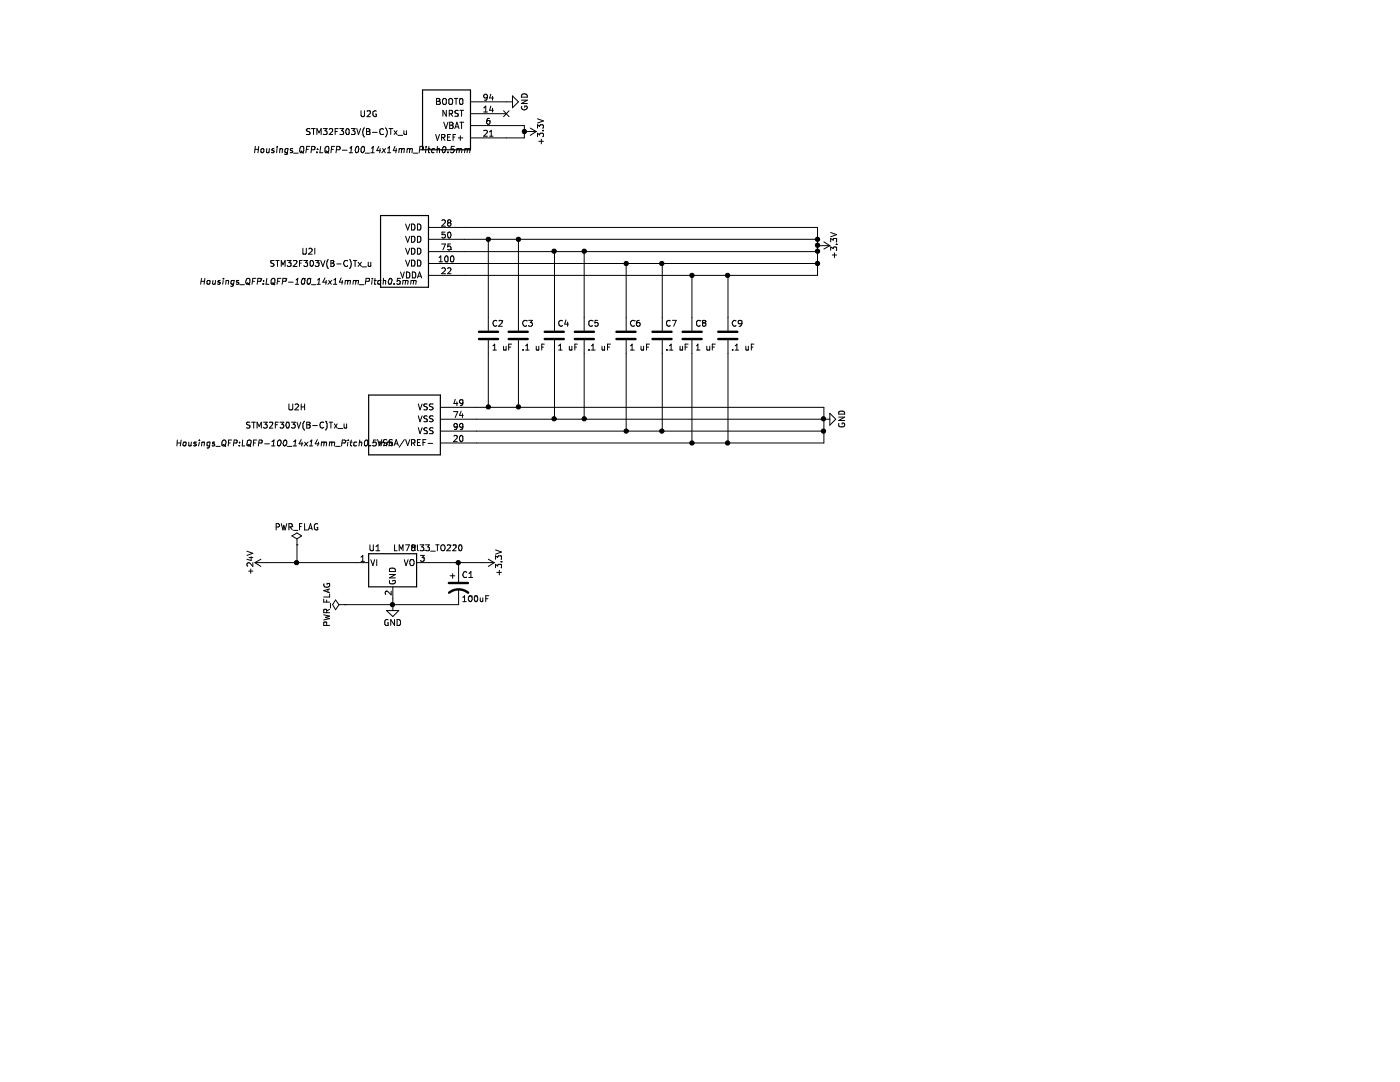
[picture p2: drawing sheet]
EESchema Schematic File Version 4
LIBS:Helios-cache
EELAYER 26 0
EELAYER END
$Descr A4 11693 8268
encoding utf-8
Sheet 2 14
Title ""
Date ""
Rev ""
Comp ""
Comment1 ""
Comment2 ""
Comment3 ""
Comment4 ""
$EndDescr
$Comp
L stm32:STM32F303V(B-C)Tx_u U2
U 8 1
P 3050 3600
F 0 "U2" H 2150 3800 50  0000 C CNN
F 1 "STM32F303V(B-C)Tx_u" H 2150 3650 50  0000 C CNN
F 2 "Housings_QFP:LQFP-100_14x14mm_Pitch0.5mm" H 2050 3500 50  0000 C CIN
F 3 "" H 3050 3600 50  0000 C CNN
	8    3050 3600
	1    0    0    -1  
$EndComp
$Comp
L stm32:STM32F303V(B-C)Tx_u U2
U 9 1
P 3050 2100
F 0 "U2" H 2250 2100 50  0000 C CNN
F 1 "STM32F303V(B-C)Tx_u" H 2350 2000 50  0000 C CNN
F 2 "Housings_QFP:LQFP-100_14x14mm_Pitch0.5mm" H 2250 1850 50  0000 C CIN
F 3 "" H 3050 2100 50  0000 C CNN
	9    3050 2100
	1    0    0    -1  
$EndComp
$Comp
L stm32:STM32F303V(B-C)Tx_u U2
U 7 1
P 3400 1050
F 0 "U2" H 2750 1150 50  0000 C CNN
F 1 "STM32F303V(B-C)Tx_u" H 2650 1000 50  0000 C CNN
F 2 "Housings_QFP:LQFP-100_14x14mm_Pitch0.5mm" H 2700 850 50  0000 C CIN
F 3 "" H 3400 1050 50  0000 C CNN
	7    3400 1050
	1    0    0    -1  
$EndComp
$Comp
L power1:GND #PWR08
U 1 1
P 3900 850
F 0 "#PWR08" H 3900 600 50  0001 C CNN
F 1 "GND" H 3900 700 50  0000 C CNN
F 2 "" H 3900 850 50  0001 C CNN
F 3 "" H 3900 850 50  0001 C CNN
	1    3900 850 
	0    -1   -1   0   
$EndComp
$Comp
L power1:GND #PWR09
U 1 1
P 6550 3500
F 0 "#PWR09" H 6550 3250 50  0001 C CNN
F 1 "GND" H 6550 3350 50  0000 C CNN
F 2 "" H 6550 3500 50  0001 C CNN
F 3 "" H 6550 3500 50  0001 C CNN
	1    6550 3500
	0    -1   -1   0   
$EndComp
Wire Wire Line
	3650 3400 3750 3400
Wire Wire Line
	6550 3400 6550 3500
Wire Wire Line
	3650 3500 4300 3500
Wire Wire Line
	3650 3600 4900 3600
Connection ~ 6550 3500
Wire Wire Line
	6550 3700 5750 3700
Connection ~ 6550 3600
$Comp
L power1:+3.3V #PWR010
U 1 1
P 6500 2050
F 0 "#PWR010" H 6500 1900 50  0001 C CNN
F 1 "+3.3V" H 6500 2190 50  0000 C CNN
F 2 "" H 6500 2050 50  0001 C CNN
F 3 "" H 6500 2050 50  0001 C CNN
	1    6500 2050
	0    1    1    0   
$EndComp
Wire Wire Line
	3550 1900 6500 1900
Wire Wire Line
	6500 1900 6500 2000
Wire Wire Line
	3550 2000 3750 2000
Connection ~ 6500 2000
Wire Wire Line
	3550 2100 4300 2100
Connection ~ 6500 2050
Wire Wire Line
	3550 2200 4900 2200
Connection ~ 6500 2100
Wire Wire Line
	6500 2300 5750 2300
Connection ~ 6500 2200
NoConn ~ 3900 950 
$Comp
L power1:+3.3V #PWR011
U 1 1
P 4050 1100
F 0 "#PWR011" H 4050 950 50  0001 C CNN
F 1 "+3.3V" H 4050 1240 50  0000 C CNN
F 2 "" H 4050 1100 50  0001 C CNN
F 3 "" H 4050 1100 50  0001 C CNN
	1    4050 1100
	0    1    1    0   
$EndComp
Wire Wire Line
	3900 1050 4050 1050
Wire Wire Line
	4050 1050 4050 1100
Wire Wire Line
	4050 1150 3900 1150
Connection ~ 4050 1100
$Comp
L power1:+24V #PWR012
U 1 1
P 1900 4700
F 0 "#PWR012" H 1900 4550 50  0001 C CNN
F 1 "+24V" H 1900 4840 50  0000 C CNN
F 2 "" H 1900 4700 50  0001 C CNN
F 3 "" H 1900 4700 50  0001 C CNN
	1    1900 4700
	0    -1   -1   0   
$EndComp
$Comp
L regul:LM7812_TO220 U1
U 1 1
P 2950 4700
F 0 "U1" H 2800 4825 50  0000 C CNN
F 1 "LM78l33_TO220" H 2950 4825 50  0000 L CNN
F 2 "TO_SOT_Packages_THT:TO-220_Neutral123_Vertical" H 2950 4925 50  0001 C CIN
F 3 "" H 2950 4650 50  0001 C CNN
	1    2950 4700
	1    0    0    -1  
$EndComp
$Comp
L power1:+3.3V #PWR013
U 1 1
P 3700 4700
F 0 "#PWR013" H 3700 4550 50  0001 C CNN
F 1 "+3.3V" H 3700 4840 50  0000 C CNN
F 2 "" H 3700 4700 50  0001 C CNN
F 3 "" H 3700 4700 50  0001 C CNN
	1    3700 4700
	0    1    1    0   
$EndComp
Wire Wire Line
	3250 4700 3500 4700
Wire Wire Line
	1900 4700 2150 4700
$Comp
L power1:GND #PWR014
U 1 1
P 2950 5050
F 0 "#PWR014" H 2950 4800 50  0001 C CNN
F 1 "GND" H 2950 4900 50  0000 C CNN
F 2 "" H 2950 5050 50  0001 C CNN
F 3 "" H 2950 5050 50  0001 C CNN
	1    2950 5050
	1    0    0    -1  
$EndComp
$Comp
L device:CP1 C1
U 1 1
P 3500 4900
F 0 "C1" H 3525 5000 50  0000 L CNN
F 1 "100uF" H 3525 4800 50  0000 L CNN
F 2 "Capacitor_SMD:CP_Elec_6.3x7.7" H 3500 4900 50  0001 C CNN
F 3 "" H 3500 4900 50  0001 C CNN
	1    3500 4900
	1    0    0    -1  
$EndComp
Wire Wire Line
	3500 4700 3500 4750
Connection ~ 3500 4700
Wire Wire Line
	2550 5050 2950 5050
Wire Wire Line
	2950 5000 2950 5050
$Comp
L device:C C2
U 1 1
P 3750 2800
F 0 "C2" H 3775 2900 50  0000 L CNN
F 1 "1 uF" H 3775 2700 50  0000 L CNN
F 2 "Capacitor_SMD:C_1206_3216Metric" H 3788 2650 50  0001 C CNN
F 3 "" H 3750 2800 50  0001 C CNN
	1    3750 2800
	1    0    0    -1  
$EndComp
$Comp
L device:C C3
U 1 1
P 4000 2800
F 0 "C3" H 4025 2900 50  0000 L CNN
F 1 ".1 uF" H 4025 2700 50  0000 L CNN
F 2 "Capacitor_SMD:C_1206_3216Metric" H 4038 2650 50  0001 C CNN
F 3 "" H 4000 2800 50  0001 C CNN
	1    4000 2800
	1    0    0    -1  
$EndComp
$Comp
L device:C C4
U 1 1
P 4300 2800
F 0 "C4" H 4325 2900 50  0000 L CNN
F 1 "1 uF" H 4325 2700 50  0000 L CNN
F 2 "Capacitor_SMD:C_1206_3216Metric" H 4338 2650 50  0001 C CNN
F 3 "" H 4300 2800 50  0001 C CNN
	1    4300 2800
	1    0    0    -1  
$EndComp
$Comp
L device:C C5
U 1 1
P 4550 2800
F 0 "C5" H 4575 2900 50  0000 L CNN
F 1 ".1 uF" H 4575 2700 50  0000 L CNN
F 2 "Capacitor_SMD:C_1206_3216Metric" H 4588 2650 50  0001 C CNN
F 3 "" H 4550 2800 50  0001 C CNN
	1    4550 2800
	1    0    0    -1  
$EndComp
$Comp
L device:C C6
U 1 1
P 4900 2800
F 0 "C6" H 4925 2900 50  0000 L CNN
F 1 "1 uF" H 4925 2700 50  0000 L CNN
F 2 "Capacitor_SMD:C_1206_3216Metric" H 4938 2650 50  0001 C CNN
F 3 "" H 4900 2800 50  0001 C CNN
	1    4900 2800
	1    0    0    -1  
$EndComp
$Comp
L device:C C7
U 1 1
P 5200 2800
F 0 "C7" H 5225 2900 50  0000 L CNN
F 1 ".1 uF" H 5225 2700 50  0000 L CNN
F 2 "Capacitor_SMD:C_1206_3216Metric" H 5238 2650 50  0001 C CNN
F 3 "" H 5200 2800 50  0001 C CNN
	1    5200 2800
	1    0    0    -1  
$EndComp
$Comp
L device:C C8
U 1 1
P 5450 2800
F 0 "C8" H 5475 2900 50  0000 L CNN
F 1 "1 uF" H 5475 2700 50  0000 L CNN
F 2 "Capacitor_SMD:C_1206_3216Metric" H 5488 2650 50  0001 C CNN
F 3 "" H 5450 2800 50  0001 C CNN
	1    5450 2800
	1    0    0    -1  
$EndComp
$Comp
L device:C C9
U 1 1
P 5750 2800
F 0 "C9" H 5775 2900 50  0000 L CNN
F 1 ".1 uF" H 5775 2700 50  0000 L CNN
F 2 "Capacitor_SMD:C_1206_3216Metric" H 5788 2650 50  0001 C CNN
F 3 "" H 5750 2800 50  0001 C CNN
	1    5750 2800
	1    0    0    -1  
$EndComp
Wire Wire Line
	3750 2650 3750 2000
Connection ~ 3750 2000
Wire Wire Line
	3750 2950 3750 3400
Connection ~ 3750 3400
Wire Wire Line
	4000 2650 4000 2000
Connection ~ 4000 2000
Wire Wire Line
	4000 2950 4000 3400
Connection ~ 4000 3400
Wire Wire Line
	4300 2650 4300 2100
Connection ~ 4300 2100
Wire Wire Line
	4300 2950 4300 3500
Connection ~ 4300 3500
Wire Wire Line
	4550 2650 4550 2100
Connection ~ 4550 2100
Wire Wire Line
	4550 2950 4550 3500
Connection ~ 4550 3500
Wire Wire Line
	4900 2650 4900 2200
Connection ~ 4900 2200
Wire Wire Line
	4900 2950 4900 3600
Connection ~ 4900 3600
Wire Wire Line
	5200 2650 5200 2200
Connection ~ 5200 2200
Wire Wire Line
	5200 2950 5200 3600
Connection ~ 5200 3600
Wire Wire Line
	5450 2650 5450 2300
Connection ~ 5450 2300
Wire Wire Line
	5450 2950 5450 3700
Connection ~ 5450 3700
Wire Wire Line
	5750 2650 5750 2300
Connection ~ 5750 2300
Wire Wire Line
	5750 2950 5750 3700
Connection ~ 5750 3700
$Comp
L power1:PWR_FLAG #FLG015
U 1 1
P 2150 4550
F 0 "#FLG015" H 2150 4625 50  0001 C CNN
F 1 "PWR_FLAG" H 2150 4700 50  0000 C CNN
F 2 "" H 2150 4550 50  0001 C CNN
F 3 "" H 2150 4550 50  0001 C CNN
	1    2150 4550
	1    0    0    -1  
$EndComp
Wire Wire Line
	2150 4550 2150 4700
Connection ~ 2150 4700
$Comp
L power1:PWR_FLAG #FLG016
U 1 1
P 2550 5050
F 0 "#FLG016" H 2550 5125 50  0001 C CNN
F 1 "PWR_FLAG" H 2550 5200 50  0000 C CNN
F 2 "" H 2550 5050 50  0001 C CNN
F 3 "" H 2550 5050 50  0001 C CNN
	1    2550 5050
	0    -1   -1   0   
$EndComp
Connection ~ 2950 5050
Wire Wire Line
	6550 3500 6550 3600
Wire Wire Line
	6550 3600 6550 3700
Wire Wire Line
	6500 2000 6500 2050
Wire Wire Line
	6500 2050 6500 2100
Wire Wire Line
	6500 2100 6500 2200
Wire Wire Line
	6500 2200 6500 2300
Wire Wire Line
	4050 1100 4050 1150
Wire Wire Line
	3500 4700 3700 4700
Wire Wire Line
	3750 2000 4000 2000
Wire Wire Line
	3750 3400 4000 3400
Wire Wire Line
	4000 2000 6500 2000
Wire Wire Line
	4000 3400 6550 3400
Wire Wire Line
	4300 2100 4550 2100
Wire Wire Line
	4300 3500 4550 3500
Wire Wire Line
	4550 2100 6500 2100
Wire Wire Line
	4550 3500 6550 3500
Wire Wire Line
	4900 2200 5200 2200
Wire Wire Line
	4900 3600 5200 3600
Wire Wire Line
	5200 2200 6500 2200
Wire Wire Line
	5200 3600 6550 3600
Wire Wire Line
	5450 2300 3550 2300
Wire Wire Line
	5450 3700 3650 3700
Wire Wire Line
	5750 2300 5450 2300
Wire Wire Line
	5750 3700 5450 3700
Wire Wire Line
	2150 4700 2650 4700
Wire Wire Line
	2950 5050 3500 5050
$EndSCHEMATC
